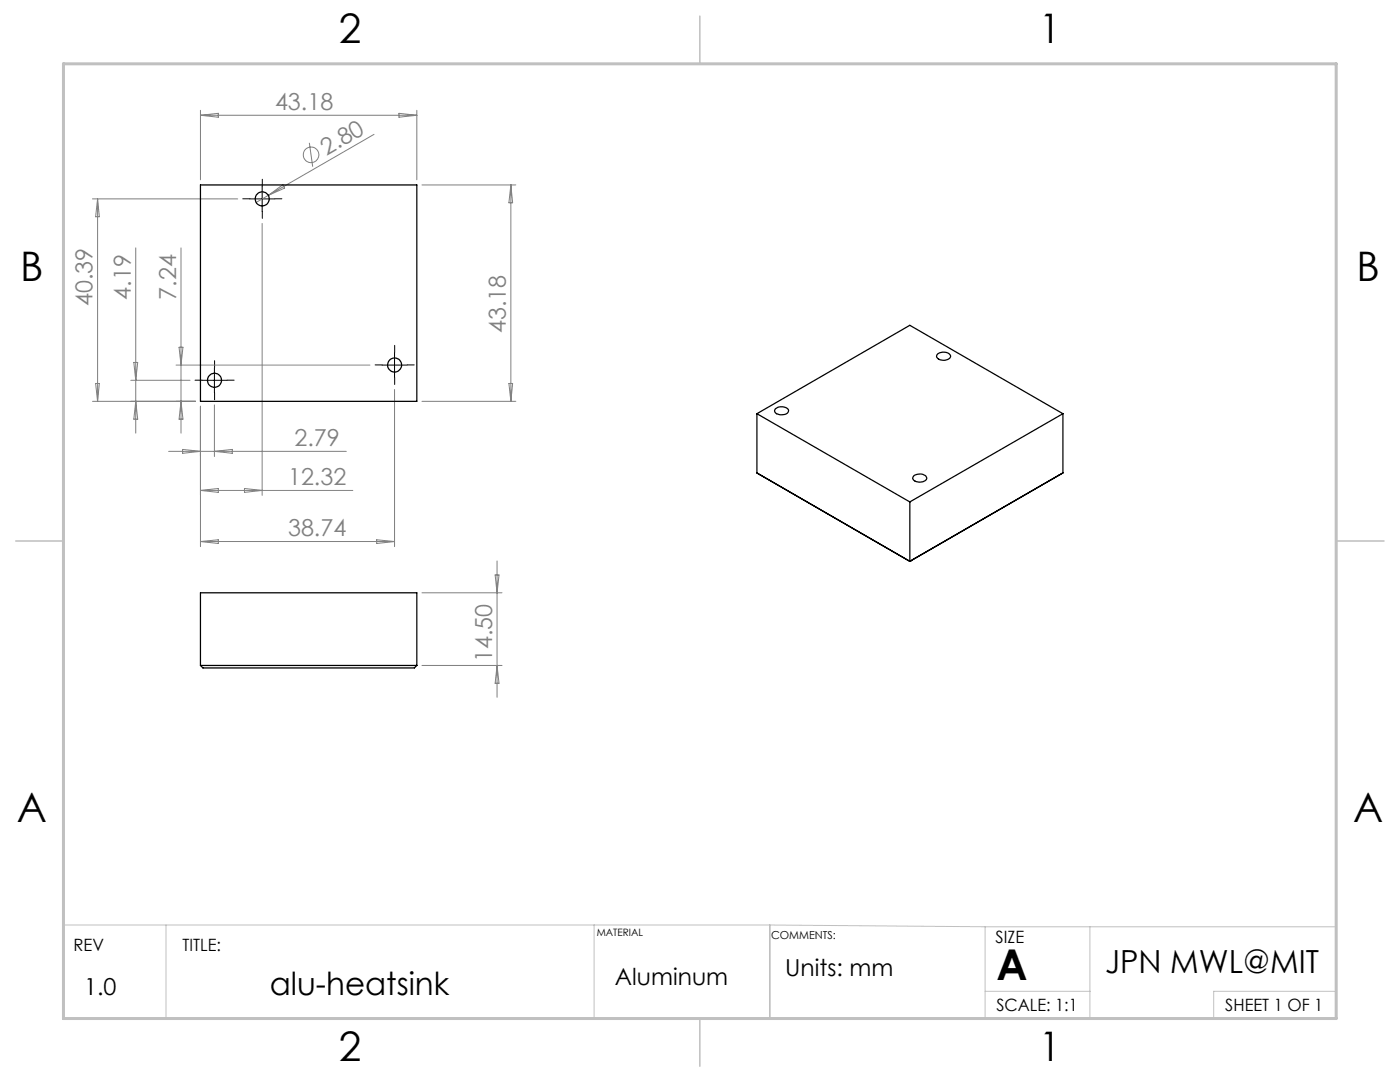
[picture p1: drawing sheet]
<svg xmlns="http://www.w3.org/2000/svg" width="279mm" height="216mm" viewBox="0 0 279 216" stroke-linecap="round" stroke-linejoin="round" font-family="sans-serif">
<g fill="none" stroke="#808080" stroke-width=".2">
<path d="M18.5 39.7h28.9M19.5 39.7v40.4M19.5 39.7l.3 3.6h-.7zM40 22v13.9M40 23h43.2M40 23l3.6-.4v.8zM53.6 39l-2.5 1.4M53.6 39l2.8-2.1 .4 .6zM61.7 28.5l.7 4.8M74.6 26.8l-21 12.2M79.6 22.6l3.6 .4-3.6 .4zM83.2 22v13.9"/>
<path d="M84.2 36.9h18.7M102 36.9v43.2M102 36.9l.3 3.6h-.7zM27.1 49.5v36.9M36.1 49.5v36.9M52.3 44.6v54.2M19.1 76.5h.7l-.3 3.6zM26.1 75.9h11.8M26.7 72.3h.8l-.4 3.6zM35.1 72.8h38.7M35.7 69.3h.8l-.4 3.5zM78.7 77.7v31.4"/>
<path d="M101.6 76.5h.7l-.3 3.6zM18.5 80.1h20.5M27.1 80.1l.4 3.5h-.8zM33.7 90.1h35.4M36.1 80.1l.4 3.5h-.8zM36.4 89.7l3.6 .4-3.6 .4zM40 81.1v28M40 97.9l3.6-.4v.7zM40 97.9h30.4M42.8 80.8v10.3M42.8 90.1l3.6-.4v.8zM48.8 97.5l3.5 .4-3.5 .3z"/>
<path d="M84.2 80.1h18.7M40 108.1l3.6-.4v.7zM40 108.1h38.7M75.2 107.7l3.5 .4-3.5 .3zM84.2 118.3h16M98.8 114.7h.8l-.4 3.6zM99.2 111.9v27.2M84.2 132.8h16M99.2 132.8l.4 3.5h-.8z"/>
<circle cx="62.1" cy="30.9" r="1.56"/>
</g>
<path d="M49.8 39.7h-1.4M52.3 37.2v-1.4M54.8 39.7h1.4M52.3 42.2v1.4M40.3 75.9h-1.4M42.8 73.4v-1.4M42.8 78.4v1.4M45.3 75.9h1.4M76.3 72.8h-1.4M78.8 70.3v-1.4M78.8 75.3v1.4M81.3 72.8h1.4" fill="none" stroke="#000" stroke-width=".2" stroke-dasharray="15.2 1.3 1.3 1.3"/>
<path d="M49.8 39.7h5M52.3 37.2v5M40.3 75.9h5M42.8 73.4v5M76.2 72.8h5M78.7 70.3v5" fill="none" stroke="#000" stroke-width=".2"/>
<path d="M266.7 153.3v49.9h-240M12.7 184.6h140.9M33.1 184.6v18.6M118.6 184.6v18.6M153.6 184.6v18.6M153.6 184.6l43 .3M196.6 197.8h20.9M196.6 184.9h70.1M196.6 184.9v18.3M217.5 184.9v18.3M266.7 197.8h-24.5v5.4" fill="none" stroke="#c0c0c0" stroke-width=".2"/>
<path d="M139.7 3.2v9.5M3.1 107.9h9.6M266.7 107.9h9.5M139.7 203.2v9.6" fill="none" stroke="#c0c0c0" stroke-width=".3"/>
<path d="M12.7 12.7h254v190.5h-254z" fill="none" stroke="#c0c0c0" stroke-width=".6"/>
<g fill="none" stroke="#000" stroke-width=".25">
<path d="M40 36.9h43.2v43.2h-43.2zM187.1 70.7a1.74 1.74 0 0 1 2.6 .4 1.64 1.64 0 0 1-2.8 0zM151.1 82.5l30.5 17.7M151.1 82.5l30.5-17.6 30.5 17.6M151.1 94.4l30.5 17.6M151.1 82.5v11.9M151.1 94.4l.7 .4M154.7 81.6a1.85 1.85 0 0 1 2.7 .2 1.14 1.14 0 0 1-1.5 1 1.08 1.08 0 0 1-1.3-.9zM182.4 94.9a1.81 1.81 0 0 1 2.5 .4 1.14 1.14 0 0 1-1.5 .9 .96 .96 0 0 1-1.2-1zM212.1 82.5l-30.5 17.7M212.1 82.5v11.9M212.1 94.4l-30.5 17.6"/>
<path d="M212.1 94.4l-.7 .4M181.6 112h.1M181.6 100.2v11.8M40 132.8v-14.5h43.2v14.5M40 132.8l.5 .5h42.2l.5-.5M40 132.8h43.2"/>
<circle cx="52.3" cy="39.7" r="1.41"/>
<circle cx="42.8" cy="75.9" r="1.41"/>
<circle cx="78.8" cy="72.8" r="1.4"/>
</g>
<text font-size="8.5" x="198.9" y="195.5">A</text>
<g font-size="8.1">
<text x="67.6" y="8.6">2</text>
<text x="207.3" y="8.6">1</text>
<text x="4" y="56.2">B</text>
<text x="270.7" y="56.2">B</text>
<text x="3.3" y="164.1">A</text>
<text x="270" y="164.1">A</text>
<text x="67.6" y="211.7">2</text>
<text x="207.3" y="211.7">1</text>
</g>
<g font-size="6.3">
<text x="220.6" y="194.1">JPN MWL@MIT</text>
<text x="53.8" y="198.6">alu-heatsink</text>
</g>
<g font-size="4.7" fill="#808080">
<text x="54.9" y="22">43.18</text>
<text x="65.2" y="31.1" transform="rotate(-30 65.2 31.1)">2.80</text>
<text x="26.1" y="59.8" transform="rotate(-90 26.1 59.8)">4.19</text>
<text x="35.1" y="59.8" transform="rotate(-90 35.1 59.8)">7.24</text>
<text x="18.5" y="61.1" transform="rotate(-90 18.5 61.1)">40.39</text>
<text x="100.9" y="66.5" transform="rotate(-90 100.9 66.5)">43.18</text>
<text x="58.8" y="89">2.79</text>
<text x="57.5" y="96.8">12.32</text>
<text x="57.5" y="107">38.74</text>
<text x="98.2" y="132.1" transform="rotate(-90 98.2 132.1)">14.50</text>
</g>
<g font-size="4.7">
<text x="122.7" y="196.6">Aluminum</text>
<text x="156.7" y="194.8">Units: mm</text>
<text x="16.8" y="198.6">1.0</text>
</g>
<g font-size="3.4">
<text x="14.6" y="189.8">REV</text>
<text x="36.4" y="189.8">TITLE:</text>
<text x="198.7" y="188.1">SIZE</text>
<text x="198.8" y="201.7">SCALE: 1:1</text>
<text x="244.5" y="201.7">SHEET 1 OF 1</text>
</g>
<text font-size="2.2" x="153.9" y="187.3">COMMENTS:</text>
<text font-size="2" x="119.1" y="186.7">MATERIAL</text>
</svg>
